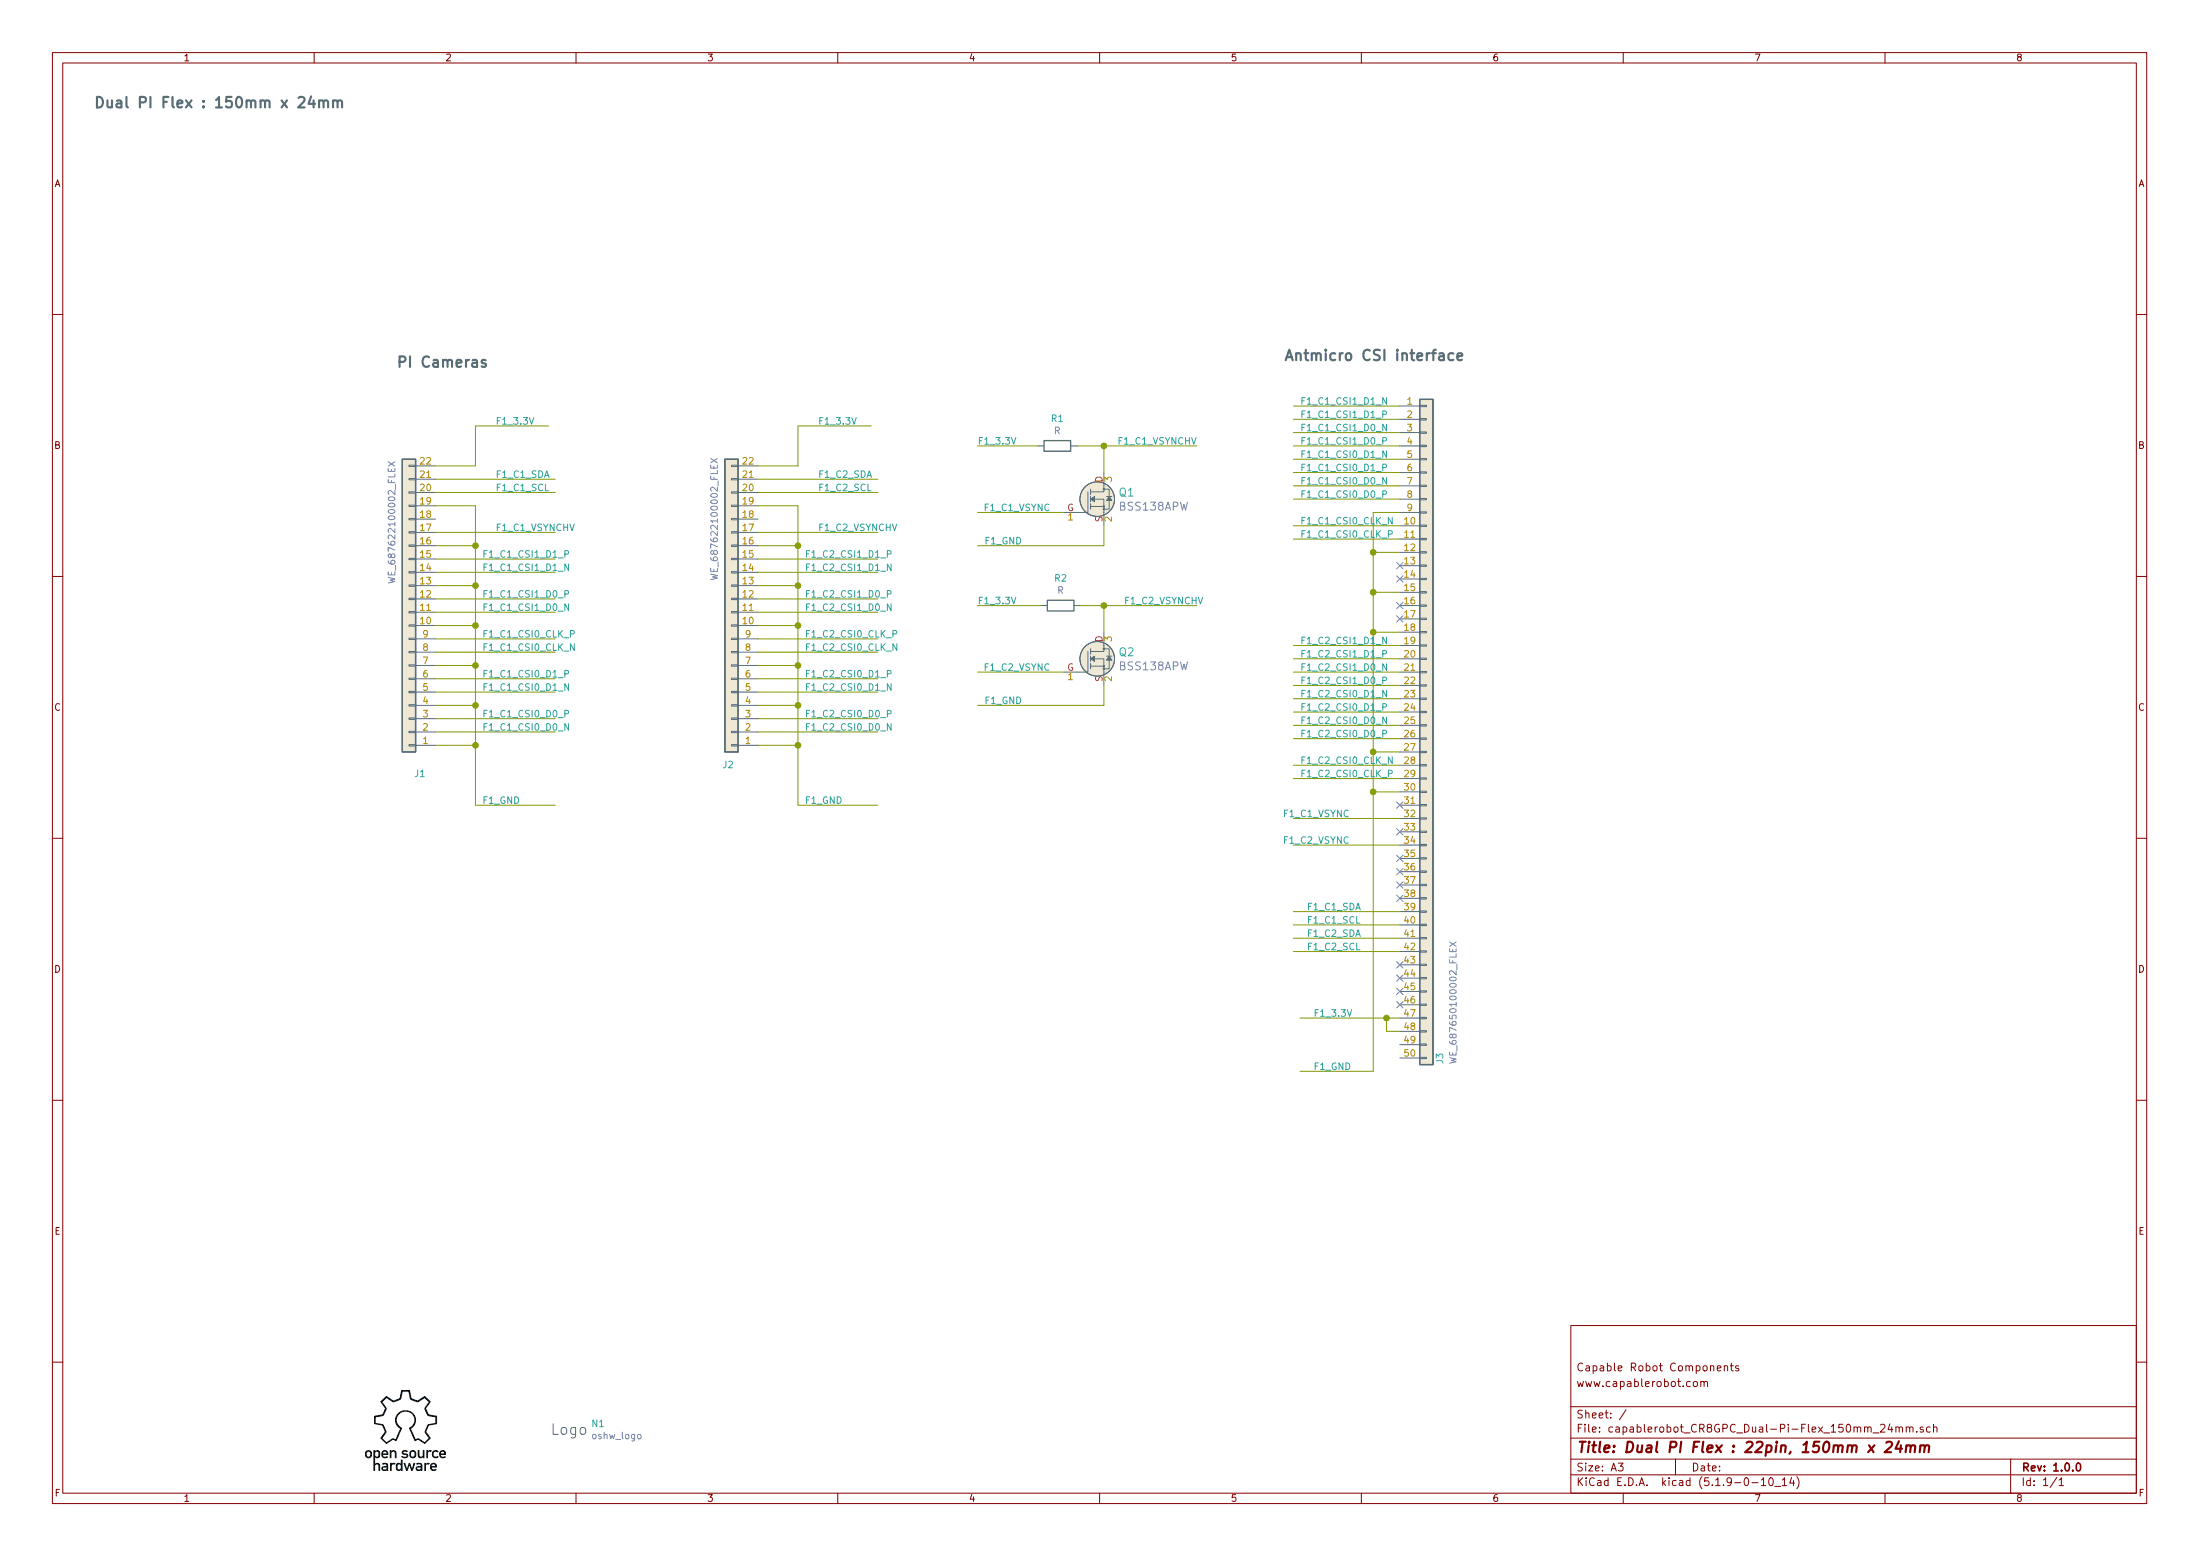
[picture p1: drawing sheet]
EESchema Schematic File Version 4
EELAYER 30 0
EELAYER END
$Descr A3 16535 11693
encoding utf-8
Sheet 1 1
Title "Dual PI Flex : 22pin, 150mm x 24mm"
Date ""
Rev "1.0.0"
Comp ""
Comment1 "www.capablerobot.com"
Comment2 "Capable Robot Components"
Comment3 ""
Comment4 ""
$EndDescr
Text Label 3625 5500 0    50   ~ 0
F1_C1_CSI0_D0_N
Text Label 3625 5400 0    50   ~ 0
F1_C1_CSI0_D0_P
Text Label 3625 4900 0    50   ~ 0
F1_C1_CSI0_CLK_N
Text Label 3625 4800 0    50   ~ 0
F1_C1_CSI0_CLK_P
Text Label 3625 4600 0    50   ~ 0
F1_C1_CSI1_D0_N
Text Label 3625 4500 0    50   ~ 0
F1_C1_CSI1_D0_P
Text Label 3625 4300 0    50   ~ 0
F1_C1_CSI1_D1_N
Text Label 3625 4200 0    50   ~ 0
F1_C1_CSI1_D1_P
Text Label 3725 3700 0    50   ~ 0
F1_C1_SCL
Connection ~ 3575 5000
Wire Wire Line
	3575 5000 3575 5300
Connection ~ 3575 5300
Wire Wire Line
	3575 5300 3575 5600
Wire Wire Line
	3575 5600 3575 6050
Connection ~ 3575 5600
Wire Wire Line
	3575 3500 3575 3200
Text Label 3725 4000 0    50   ~ 0
F1_C1_VSYNCHV
Wire Wire Line
	3575 3200 4125 3200
Text Label 3725 3200 0    50   ~ 0
F1_3.3V
Wire Wire Line
	3575 6050 4175 6050
Text Label 3625 6050 0    50   ~ 0
F1_GND
Wire Wire Line
	10525 3850 10325 3850
Wire Wire Line
	10525 4150 10325 4150
Wire Wire Line
	10325 3850 10325 4150
Connection ~ 10325 4150
Wire Wire Line
	10325 4150 10325 4450
Wire Wire Line
	10525 4450 10325 4450
Connection ~ 10325 4450
Wire Wire Line
	10325 4450 10325 4750
Wire Wire Line
	10525 4750 10325 4750
Connection ~ 10325 4750
Wire Wire Line
	10325 4750 10325 5650
Wire Wire Line
	10525 5650 10325 5650
Connection ~ 10325 5650
Wire Wire Line
	10325 5650 10325 5950
Wire Wire Line
	10525 5950 10325 5950
Connection ~ 10325 5950
Wire Wire Line
	10325 5950 10325 8050
Wire Wire Line
	10525 7050 9725 7050
Wire Wire Line
	10525 7150 9725 7150
Wire Wire Line
	10525 4850 9725 4850
Wire Wire Line
	10525 4950 9725 4950
Wire Wire Line
	10525 5050 9725 5050
Wire Wire Line
	10525 5150 9725 5150
Wire Wire Line
	10525 5250 9725 5250
Wire Wire Line
	10525 5350 9725 5350
Wire Wire Line
	10525 5450 9725 5450
Wire Wire Line
	10525 5550 9725 5550
Wire Wire Line
	10525 5750 9725 5750
Wire Wire Line
	10525 5850 9725 5850
Text Label 9775 5850 0    50   ~ 0
F1_C2_CSI0_CLK_P
Text Label 9775 5750 0    50   ~ 0
F1_C2_CSI0_CLK_N
Text Label 9775 5550 0    50   ~ 0
F1_C2_CSI0_D0_P
Text Label 9775 5450 0    50   ~ 0
F1_C2_CSI0_D0_N
Text Label 9775 5350 0    50   ~ 0
F1_C2_CSI0_D1_P
Text Label 9775 5250 0    50   ~ 0
F1_C2_CSI0_D1_N
Text Label 9775 5150 0    50   ~ 0
F1_C2_CSI1_D0_P
Text Label 9775 5050 0    50   ~ 0
F1_C2_CSI1_D0_N
Text Label 9775 4950 0    50   ~ 0
F1_C2_CSI1_D1_P
Text Label 9775 4850 0    50   ~ 0
F1_C2_CSI1_D1_N
Text Label 9825 7150 0    50   ~ 0
F1_C2_SCL
Text Label 9825 7050 0    50   ~ 0
F1_C2_SDA
Wire Wire Line
	10325 8050 9775 8050
Text Label 9875 8050 0    50   ~ 0
F1_GND
NoConn ~ 10525 4650
NoConn ~ 10525 4550
NoConn ~ 10525 4350
NoConn ~ 10525 4250
NoConn ~ 10525 6050
NoConn ~ 10525 6250
NoConn ~ 10525 6450
NoConn ~ 10525 6550
NoConn ~ 10525 6650
NoConn ~ 10525 6750
NoConn ~ 10525 7550
NoConn ~ 10525 7450
NoConn ~ 10525 7250
NoConn ~ 10525 7350
Text Label 9875 7650 0    50   ~ 0
F1_3.3V
Wire Wire Line
	9775 7650 10425 7650
Wire Wire Line
	10525 7750 10425 7750
Wire Wire Line
	10425 7750 10425 7650
Connection ~ 10425 7650
Wire Wire Line
	10425 7650 10525 7650
Text Label 10150 6150 2    50   ~ 0
F1_C1_VSYNC
Wire Wire Line
	10525 6150 9725 6150
Wire Wire Line
	3275 4300 4175 4300
Wire Wire Line
	3275 4200 4175 4200
Wire Wire Line
	3275 4000 4175 4000
Wire Wire Line
	3275 3700 4175 3700
Wire Wire Line
	3275 5600 3575 5600
Wire Wire Line
	3275 5500 4175 5500
Wire Wire Line
	3275 5400 4175 5400
Wire Wire Line
	3275 5300 3575 5300
Wire Wire Line
	3275 5200 4175 5200
Wire Wire Line
	3275 5100 4175 5100
Wire Wire Line
	3275 5000 3575 5000
Wire Wire Line
	3275 4900 4175 4900
Wire Wire Line
	3275 4800 4175 4800
Wire Wire Line
	3275 4600 4175 4600
Wire Wire Line
	3275 4500 4175 4500
Wire Wire Line
	3275 4400 3575 4400
Wire Wire Line
	3275 3500 3575 3500
Text Label 3725 3600 0    50   ~ 0
F1_C1_SDA
$Comp
L antmicro-alvium-flex-csi-adapter:WE_687622100002_FLEX J1
U 1 1
P 3075 4600
F 0 "J1" H 2993 5817 50  0000 C CNN
F 1 "WE_687622100002_FLEX" V 3200 3925 50  0000 C CNN
F 2 "antmicro-alvium-flex-csi-adapter-footprints:WE_687622100002_FLEX" H 2950 3150 50  0001 C CNN
F 3 "" H 3150 3050 50  0001 C CNN
F 4 "687622100002" H 3350 4800 60  0001 L CNN "MPN"
F 5 "Wurth Elektronik " H 3350 4675 60  0001 L CNN "Manufacturer"
	1    3075 4600
	-1   0    0    1   
$EndComp
Wire Wire Line
	3275 3600 4175 3600
Text Label 6050 5500 0    50   ~ 0
F1_C2_CSI0_D0_N
Text Label 6050 5400 0    50   ~ 0
F1_C2_CSI0_D0_P
Text Label 6050 5200 0    50   ~ 0
F1_C2_CSI0_D1_N
Text Label 6050 5100 0    50   ~ 0
F1_C2_CSI0_D1_P
Text Label 6050 4900 0    50   ~ 0
F1_C2_CSI0_CLK_N
Text Label 6050 4800 0    50   ~ 0
F1_C2_CSI0_CLK_P
Text Label 6050 4600 0    50   ~ 0
F1_C2_CSI1_D0_N
Text Label 6050 4500 0    50   ~ 0
F1_C2_CSI1_D0_P
Text Label 6050 4300 0    50   ~ 0
F1_C2_CSI1_D1_N
Text Label 6050 4200 0    50   ~ 0
F1_C2_CSI1_D1_P
Text Label 6150 3700 0    50   ~ 0
F1_C2_SCL
Wire Wire Line
	6000 4700 6000 5000
Connection ~ 6000 5000
Wire Wire Line
	6000 5000 6000 5300
Connection ~ 6000 5300
Wire Wire Line
	6000 5300 6000 5600
Wire Wire Line
	6000 5600 6000 6050
Connection ~ 6000 5600
Connection ~ 6000 4700
Wire Wire Line
	6000 4400 6000 4700
Wire Wire Line
	6000 3500 6000 3200
Text Label 6150 4000 0    50   ~ 0
F1_C2_VSYNCHV
Wire Wire Line
	6000 3200 6550 3200
Text Label 6150 3200 0    50   ~ 0
F1_3.3V
Wire Wire Line
	6000 6050 6600 6050
Text Label 6050 6050 0    50   ~ 0
F1_GND
Wire Wire Line
	5700 4300 6600 4300
Wire Wire Line
	5700 4200 6600 4200
Wire Wire Line
	5700 4000 6600 4000
Wire Wire Line
	5700 3700 6600 3700
Wire Wire Line
	5700 5600 6000 5600
Wire Wire Line
	5700 5500 6600 5500
Wire Wire Line
	5700 5400 6600 5400
Wire Wire Line
	5700 5300 6000 5300
Wire Wire Line
	5700 5200 6600 5200
Wire Wire Line
	5700 5100 6600 5100
Wire Wire Line
	5700 5000 6000 5000
Wire Wire Line
	5700 4900 6600 4900
Wire Wire Line
	5700 4800 6600 4800
Wire Wire Line
	5700 4700 6000 4700
Wire Wire Line
	5700 4600 6600 4600
Wire Wire Line
	5700 4500 6600 4500
Wire Wire Line
	5700 4400 6000 4400
Wire Wire Line
	5700 3500 6000 3500
Text Label 6150 3600 0    50   ~ 0
F1_C2_SDA
$Comp
L antmicro-alvium-flex-csi-adapter:WE_687622100002_FLEX J2
U 1 1
P 5500 4600
F 0 "J2" H 5525 5750 50  0000 C CNN
F 1 "WE_687622100002_FLEX" V 5625 3900 50  0000 C CNN
F 2 "antmicro-alvium-flex-csi-adapter-footprints:WE_687622100002_FLEX" H 5375 3150 50  0001 C CNN
F 3 "" H 5575 3050 50  0001 C CNN
F 4 "687622100002" H 5775 4800 60  0001 L CNN "MPN"
F 5 "Wurth Elektronik " H 5775 4675 60  0001 L CNN "Manufacturer"
	1    5500 4600
	-1   0    0    1   
$EndComp
Wire Wire Line
	5700 3600 6600 3600
Wire Wire Line
	10525 6850 9725 6850
Wire Wire Line
	10525 6950 9725 6950
Text Label 9825 6950 0    50   ~ 0
F1_C1_SCL
Text Label 9825 6850 0    50   ~ 0
F1_C1_SDA
Text Label 10150 6350 2    50   ~ 0
F1_C2_VSYNC
Wire Wire Line
	10525 6350 9725 6350
Wire Wire Line
	10525 3050 9725 3050
Wire Wire Line
	10525 3150 9725 3150
Wire Wire Line
	10525 3250 9725 3250
Wire Wire Line
	10525 3350 9725 3350
Wire Wire Line
	10525 3450 9725 3450
Wire Wire Line
	10525 3550 9725 3550
Wire Wire Line
	10525 3650 9725 3650
Wire Wire Line
	10525 3750 9725 3750
Text Label 9775 3750 0    50   ~ 0
F1_C1_CSI0_D0_P
Text Label 9775 3650 0    50   ~ 0
F1_C1_CSI0_D0_N
Text Label 9775 3550 0    50   ~ 0
F1_C1_CSI0_D1_P
Text Label 9775 3450 0    50   ~ 0
F1_C1_CSI0_D1_N
Text Label 9775 3350 0    50   ~ 0
F1_C1_CSI1_D0_P
Text Label 9775 3250 0    50   ~ 0
F1_C1_CSI1_D0_N
Text Label 9775 3150 0    50   ~ 0
F1_C1_CSI1_D1_P
Text Label 9775 3050 0    50   ~ 0
F1_C1_CSI1_D1_N
Wire Wire Line
	10525 3950 9725 3950
Wire Wire Line
	10525 4050 9725 4050
Text Label 9775 4050 0    50   ~ 0
F1_C1_CSI0_CLK_P
Text Label 9775 3950 0    50   ~ 0
F1_C1_CSI0_CLK_N
Text Notes 2975 2775 0    79   ~ 16
PI Cameras
Text Notes 9650 2725 0    79   ~ 16
Antmicro CSI interface
Text Notes 700  825  0    79   ~ 16
Dual PI Flex : 150mm x 24mm
$Comp
L antmicro-alvium-flex-csi-adapter:oshw_logo N1
U 1 1
P 4250 10700
F 0 "N1" H 4444 10703 50  0000 L CNN
F 1 "oshw_logo" H 4444 10612 50  0000 L CNN
F 2 "antmicro-alvium-flex-csi-adapter-footprints:oshw-logo" H 4270 10460 50  0001 C CNN
F 3 "" H 4250 10700 50  0001 C CNN
	1    4250 10700
	1    0    0    -1  
$EndComp
$Comp
L antmicro-alvium-flex-csi-adapter:BSS138APW Q1
U 1 1
P 8300 3750
F 0 "Q1" H 8408 3803 60  0000 L CNN
F 1 "BSS138APW" H 8408 3697 60  0000 L CNN
F 2 "antmicro-alvium-flex-csi-adapter-footprints:SC70-3" H 8500 3950 60  0001 L CNN
F 3 "" H 8500 4050 60  0001 L CNN
F 4 "BSS138PW" H 8500 4250 60  0001 L CNN "MPN"
F 5 "ON Semiconductor" H 8500 4850 60  0001 L CNN "Manufacturer"
	1    8300 3750
	1    0    0    -1  
$EndComp
Text Label 7400 4100 0    50   ~ 0
F1_GND
Text Label 7900 3850 2    50   ~ 0
F1_C1_VSYNC
Wire Wire Line
	8000 3850 7350 3850
Wire Wire Line
	8300 3950 8300 4100
Wire Wire Line
	8300 4100 7350 4100
Wire Wire Line
	8300 3550 8300 3350
Wire Wire Line
	8300 3350 9000 3350
Text Label 8400 3350 0    50   ~ 0
F1_C1_VSYNCHV
$Comp
L antmicro-alvium-flex-csi-adapter:BSS138APW Q2
U 1 1
P 8300 4950
F 0 "Q2" H 8408 5003 60  0000 L CNN
F 1 "BSS138APW" H 8408 4897 60  0000 L CNN
F 2 "antmicro-alvium-flex-csi-adapter-footprints:SC70-3" H 8500 5150 60  0001 L CNN
F 3 "" H 8500 5250 60  0001 L CNN
F 4 "BSS138PW" H 8500 5450 60  0001 L CNN "MPN"
F 5 "ON Semiconductor" H 8500 6050 60  0001 L CNN "Manufacturer"
	1    8300 4950
	1    0    0    -1  
$EndComp
Wire Wire Line
	8000 5050 7350 5050
Wire Wire Line
	8300 5150 8300 5300
Wire Wire Line
	8300 5300 7350 5300
Wire Wire Line
	8300 4750 8300 4550
Wire Wire Line
	8300 4550 9000 4550
Text Label 7900 5050 2    50   ~ 0
F1_C2_VSYNC
Text Label 7400 5300 0    50   ~ 0
F1_GND
Text Label 8450 4550 0    50   ~ 0
F1_C2_VSYNCHV
Wire Wire Line
	3575 4400 3575 4700
Wire Wire Line
	3275 4700 3575 4700
Connection ~ 3575 4700
Wire Wire Line
	3575 4700 3575 5000
Wire Wire Line
	3275 4100 3575 4100
Wire Wire Line
	3575 4100 3575 4400
Connection ~ 3575 4400
Wire Wire Line
	3275 3800 3575 3800
Wire Wire Line
	3575 3800 3575 4100
Connection ~ 3575 4100
Wire Wire Line
	5700 4100 6000 4100
Wire Wire Line
	6000 4100 6000 4400
Connection ~ 6000 4400
Wire Wire Line
	5700 3800 6000 3800
Wire Wire Line
	6000 3800 6000 4100
Connection ~ 6000 4100
Text Label 3625 5100 0    50   ~ 0
F1_C1_CSI0_D1_P
Text Label 3625 5200 0    50   ~ 0
F1_C1_CSI0_D1_N
$Comp
L antmicro-alvium-flex-csi-adapter:WE_687650100002_FLEX J3
U 1 1
P 10725 4650
F 0 "J3" V 10825 1300 50  0000 L CNN
F 1 "WE_687650100002_FLEX" V 10925 1300 50  0000 L CNN
F 2 "antmicro-alvium-flex-csi-adapter-footprints:WE_687650100002_FLEX" H 10525 1100 50  0001 C CNN
F 3 "" H 10725 1000 50  0001 C CNN
F 4 "687650100002" H 11125 4050 60  0001 L CNN "MPN"
F 5 "Wurth Elektronik " H 11375 2850 60  0001 L CNN "Manufacturer"
	1    10725 4650
	1    0    0    -1  
$EndComp
$Comp
L Device:R R1
U 1 1
P 7950 3350
F 0 "R1" V 7743 3350 50  0000 C CNN
F 1 "R" V 7834 3350 50  0000 C CNN
F 2 "Resistor_SMD:R_0402_1005Metric" V 7880 3350 50  0001 C CNN
F 3 "~" H 7950 3350 50  0001 C CNN
	1    7950 3350
	0    1    1    0   
$EndComp
$Comp
L Device:R R2
U 1 1
P 7975 4550
F 0 "R2" V 7768 4550 50  0000 C CNN
F 1 "R" V 7859 4550 50  0000 C CNN
F 2 "Resistor_SMD:R_0402_1005Metric" V 7905 4550 50  0001 C CNN
F 3 "~" H 7975 4550 50  0001 C CNN
	1    7975 4550
	0    1    1    0   
$EndComp
Wire Wire Line
	8125 4550 8300 4550
Connection ~ 8300 4550
Wire Wire Line
	8100 3350 8300 3350
Connection ~ 8300 3350
Wire Wire Line
	7800 3350 7350 3350
Wire Wire Line
	7825 4550 7350 4550
Text Label 7350 3350 0    50   ~ 0
F1_3.3V
Text Label 7350 4550 0    50   ~ 0
F1_3.3V
$EndSCHEMATC
